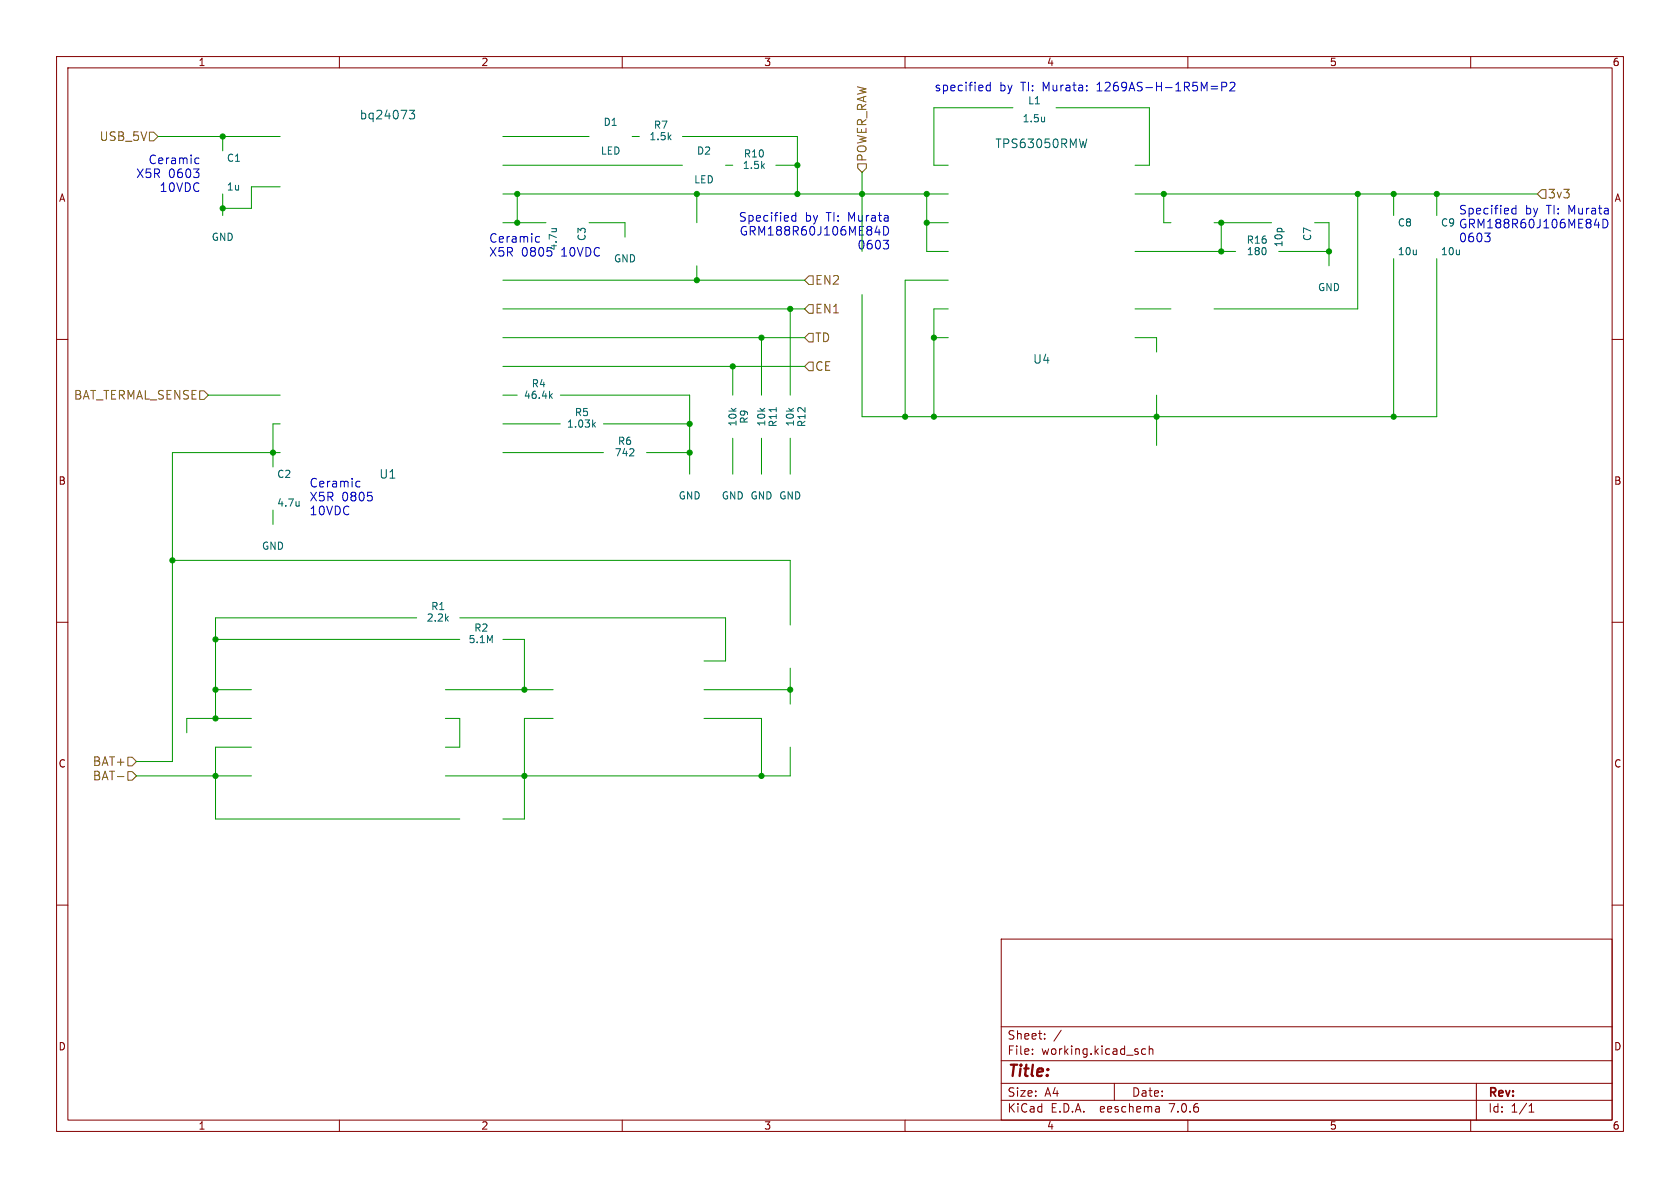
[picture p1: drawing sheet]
<svg xmlns="http://www.w3.org/2000/svg" width="297mm" height="210mm" viewBox="0 0 297 210" stroke-linecap="round" stroke-linejoin="round" font-family="sans-serif">
<g fill="none" stroke="#840000" stroke-width=".18">
<path d="M10 10h277v190h-277zM12 12h273v186h-273zM60 10v2M110 10v2M160 10v2M210 10v2M260 10v2M10 60h2M285 60h2M10 110h2M285 110h2M10 160h2"/>
<path d="M285 160h2M177 166h108v32h-108zM60 198v2M110 198v2M160 198v2M177 194.5h108M177 191.5h108M177 187.5h108M177 181.5h108M182.5 186.3v.1M182.5 185.5v.1M184.7 183.6v.1"/>
<path d="M184.7 182.8v.1M187.6 182.1l-1.3 2M197 191.5v3M202.5 185.5l-.4-.1-.3 .3v.4l.2 .2h.5M203.2 185.5l.2-.1 .3 .1 .1 .9M203.2 184.9v1.5M204.9 195.7l.1 .9M205 196.5l-.2 .1M205 196h-.2M210 198v2M260 198v2M261 191.5v6.5"/>
<path d="M270.3 196.6h.9M270.3 195.5l.4-.4v1.5"/>
</g>
<path d="M26.4 23.4h.8l.7 .7-.7 .8h-.8zM151.6 29h1.6v.7l-.8 .8-.8-.8zM272.5 33.5h.8v1.6h-.8l-.7-.8zM142.2 59.7l.8-.8h.8v1.6h-.8zM143 53.8h.8v1.6h-.8l-.8-.8zM143 48.8h.8v1.5h-.8l-.8-.8zM35.3 69.1h.8l.7 .8-.7 .7h-.8zM143 64h.8v1.5h-.8l-.8-.7zM20.8 137.3h1.1M22.6 133.9h.8l.7 .7-.7 .8h-.8zM22.6 136.4h.8l.7 .8-.7 .7h-.8z" fill="none" stroke="#725600" stroke-width=".18"/>
<g fill="none" stroke="#0000c2" stroke-width=".18">
<path d="M175.1 14.5v1.6M175.1 15.1l-.5-.1-.3 .3v.5l.2 .2h.6M192.1 15.9v.2M192.1 15.1v.2M214.1 15.3h1.2M214.1 15.7h1.2M216 15.3h.7l.2-.3-.1-.3-.2-.2h-.6v1.6M217.5 14.7l.5-.2 .2 .2 .1 .3-.9 1.1h.9M34.2 29.9h1l-.5 .5M34.7 27.9l.5 .1M35.1 30.6v.6M35.2 28.9h-.5"/>
<path d="M140.7 37.6v1.5M140.7 38.2l-.4-.1-.3 .3v.4l.1 .2h.6M268 36.3v1.5M268 36.9l-.4-.1-.3 .3v.4l.1 .3h.6M281.9 39.8h.9M282.6 39.3v1M283.4 38.8v1.5a.79 .79 0 0 0 .8-.6 .79 .79 0 0 0-.5-.9M95 41.8l.4 .1M95.4 42.7l-.4 .1M96.8 43.8h.7M97.6 44.6l-.2 .6M154.7 41h.9"/>
<path d="M155.4 40.5v1.1M156.1 42.5h1l-.5 .6M156.2 40v1.6a.79 .79 0 0 0 .9-.6 .79 .79 0 0 0-.5-1M156.8 43.1l.3 .3v.3l-.3 .3M263.1 41.8l.3 .3v.3l-.3 .3M263.4 41.2l-.5 .6M63.2 85.1h.4M63.6 86l-.4 .1M65 87h.7M65.7 87.7l.1 .2-.1 .6"/>
</g>
<g fill="none" stroke="#009600" stroke-width=".18">
<path d="M179.1 19.1h-14v10.1h2.5M186.7 19.1h16.5v10.1h-2.5M27.9 24.1h21.6M39.4 24.1v2.6M39.4 34.3v3.8M49.5 33h-5.1v3.8h-5M88.9 34.3h78.7M88.9 24.1h15.2M88.9 29.2h31.7M88.9 39.4h7.6M91.4 34.3v5.1M104.1 39.4h6.4v2.5"/>
<path d="M111.8 24.1h1.2M120.6 24.1h20.4v10.2M123.2 34.3v5.1M128.3 29.2h1.2M137.2 29.2h3.8M152.4 30.5v14M163.8 39.4h3.8M163.8 34.3v10.2h3.8M200.7 34.3h71.1M205.7 34.3v5.1h1.3M214.6 39.4h10.2M215.9 39.4v5.1"/>
<path d="M232.4 39.4h2.5v7.6M240 34.3v20.3h-25.4M246.4 34.3v3.8M254 34.3v3.8M88.9 49.5h53.3M88.9 59.7h53.3M88.9 54.6h53.3M123.2 47v2.5M134.6 59.7v10.2M139.7 54.6v15.3M165.1 59.7h2.5M167.6 49.5h-7.6v24.2"/>
<path d="M167.6 54.6h-2.5v19.1M200.7 59.7h3.8v2.5M200.7 54.6h6.3M200.7 44.5h17.7M226.1 44.5h8.8M246.4 45.7v28M254 45.7v28h-101.6v-21.6M36.8 69.9h12.7M49.5 74.9h-1.2v7.7M88.9 69.9h2.5M88.9 74.9h10.2M88.9 64.8h53.3"/>
<path d="M99.1 69.9h22.8v13.9M106.7 74.9h15.2M129.5 64.8v5.1M129.5 77.5v6.3M134.6 77.5v6.3M139.7 77.5v6.3M204.5 69.9v8.8M30.5 99.1h109.2v11.4M48.3 90.2v2.5M49.5 80h-19v54.6h-6.4M88.9 80h17.8M114.3 80h7.6"/>
<path d="M38.1 113h43.2M73.7 109.2h-35.6v17.8M81.3 109.2h47v7.6h-3.8M88.9 113h3.8v8.9M139.7 118.1v6.4M24.1 137.2h20.3M38.1 121.9h6.3M44.4 132.1h-6.3v12.7h43.2M44.4 127h-11.4v2.5M78.7 127h2.6v5.1h-2.6M78.7 121.9h19.1M97.8 127h-5.1v17.8h-3.8"/>
<path d="M124.5 127h10.1v10.2M124.5 121.9h15.2M139.7 132.1v5.1h-61"/>
</g>
<g fill="none" stroke="#006464" stroke-width=".18">
<path d="M72.4 19.5h.9l-.5 .6 .4 .1v.7l-.2 .1-.6-.1M184.7 20.7v.8M184.7 21.4l-.1 .1M192.1 24.6l-.3 1.5M97.5 40.4h.9M98.2 40.4l.1 .1M97.3 69.9l.3 .5M97.6 69.6l-.4 .5M104.9 75l.4 .5M105.3 74.7l-.5 .4M112 79.4v.5M137.2 72.1v.7"/>
<path d="M52.9 88.6v.9M52.9 89.4h-.1M111.3 80.6h.8"/>
</g>
<g fill="#009600" stroke="#009600" stroke-width=".18">
<circle cx="152.4" cy="34.3" r=".46"/>
<circle cx="139.7" cy="54.6" r=".46"/>
<circle cx="134.6" cy="59.7" r=".46"/>
<circle cx="165.1" cy="59.7" r=".46"/>
<circle cx="160" cy="73.7" r=".46"/>
<circle cx="165.1" cy="73.7" r=".46"/>
<circle cx="141" cy="34.3" r=".46"/>
<circle cx="141" cy="29.2" r=".46"/>
<circle cx="129.5" cy="64.8" r=".46"/>
<circle cx="48.3" cy="80" r=".46"/>
<circle cx="38.1" cy="113" r=".46"/>
<circle cx="38.1" cy="121.9" r=".46"/>
<circle cx="30.5" cy="99.1" r=".46"/>
<circle cx="38.1" cy="137.2" r=".46"/>
<circle cx="38.1" cy="127" r=".46"/>
<circle cx="121.9" cy="74.9" r=".46"/>
<circle cx="123.2" cy="49.5" r=".46"/>
<circle cx="123.2" cy="34.3" r=".46"/>
<circle cx="205.7" cy="34.3" r=".46"/>
<circle cx="234.9" cy="44.5" r=".46"/>
<circle cx="246.4" cy="73.7" r=".46"/>
<circle cx="254" cy="34.3" r=".46"/>
<circle cx="246.4" cy="34.3" r=".46"/>
<circle cx="240" cy="34.3" r=".46"/>
<circle cx="215.9" cy="39.4" r=".46"/>
<circle cx="92.7" cy="137.2" r=".46"/>
<circle cx="134.6" cy="137.2" r=".46"/>
<circle cx="121.9" cy="80" r=".46"/>
<circle cx="92.7" cy="121.9" r=".46"/>
<circle cx="139.7" cy="121.9" r=".46"/>
<circle cx="163.8" cy="34.3" r=".46"/>
<circle cx="204.5" cy="73.7" r=".46"/>
<circle cx="163.8" cy="39.4" r=".46"/>
<circle cx="215.9" cy="44.5" r=".46"/>
<circle cx="91.4" cy="39.4" r=".46"/>
<circle cx="91.4" cy="34.3" r=".46"/>
<circle cx="39.4" cy="24.1" r=".46"/>
<circle cx="39.4" cy="36.8" r=".46"/>
</g>
<text font-size="2.8" fill="#840000" x="178" y="190.9">Title:</text>
<g font-size="2.1" fill="#0000c2">
<text x="165.1" y="16.3">specified</text>
<text x="176.6" y="16.3">by</text>
<text x="180.5" y="16.3">TI: Murata:</text>
<text x="194.2" y="16.3">1269AS-H-1R5M=P2</text>
<text x="26.2" y="29.1">Ceramic</text>
<text x="24" y="31.6">X5R</text>
<text x="28.2" y="34">10VDC</text>
<text x="29.8" y="31.6">0603</text>
<text x="130.5" y="39.3">Specified</text>
<text x="130.7" y="41.7">GRM188R60J106ME84D</text>
<text x="142.3" y="39.3">by</text>
<text x="146.2" y="39.3">TI: Murata</text>
<text x="257.8" y="38">Specified</text>
<text x="257.8" y="40.5">GRM188R60J106ME84D</text>
<text x="269.6" y="38">by</text>
<text x="273.4" y="38">TI: Murata</text>
<text x="86.4" y="43">Ceramic</text>
<text x="86.4" y="45.5">X5R</text>
<text x="92.1" y="45.5">0805</text>
<text x="99.2" y="45.5">10VDC</text>
<text x="151.5" y="44.2">0603</text>
<text x="257.8" y="42.9">0603</text>
<text x="54.6" y="86.3">Ceramic</text>
<text x="54.6" y="88.7">X5R</text>
<text x="60.4" y="88.7">0805</text>
<text x="54.6" y="91.2">10VDC</text>
</g>
<g font-size="2.1" fill="#006464">
<text x="63.5" y="21.3">bq24073</text>
<text x="175.9" y="26.4">TPS63050RMW</text>
<text x="182.5" y="64.5">U4</text>
<text x="67" y="84.8">U1</text>
</g>
<g font-size="2.1" fill="#725600">
<text x="17.5" y="25.1">USB_5V</text>
<text x="153.4" y="28.7" transform="rotate(-90 153.4 28.7)">POWER_RAW</text>
<text x="273.5" y="35.3">3v3</text>
<text x="144" y="50.5">EN2</text>
<text x="144" y="55.6">EN1</text>
<text x="144" y="60.7">TD</text>
<text x="144" y="65.8">CE</text>
<text x="13" y="70.8">BAT_TERMAL_SENSE</text>
<text x="16.3" y="135.6">BAT+</text>
<text x="16.3" y="138.2">BAT-</text>
</g>
<g font-size="2.1" fill="#840000">
<text x="178" y="184">Sheet:</text>
<text x="178" y="186.7">File:</text>
<text x="184.1" y="186.7">working.kicad_sch</text>
<text x="178" y="196.9">KiCad</text>
<text x="178" y="194.1">Size:</text>
<text x="184.7" y="194.1">A4</text>
<text x="185.7" y="196.9">E.D.A.</text>
<text x="194.6" y="196.9">eeschema</text>
<text x="200" y="194.1">Date:</text>
<text x="207" y="196.9">7.0.6</text>
<text x="263" y="194.3">Rev:</text>
<text x="263" y="196.9">Id:</text>
<text x="267.1" y="196.9">1/1</text>
</g>
<g font-size="1.8" fill="#840000">
<text x="35" y="11.9">1</text>
<text x="85" y="11.9">2</text>
<text x="135" y="11.9">3</text>
<text x="185" y="11.9">4</text>
<text x="235" y="11.9">5</text>
<text x="285" y="11.9">6</text>
<text x="10.3" y="35.9">A</text>
<text x="285.3" y="35.9">A</text>
<text x="10.3" y="85.9">B</text>
<text x="285.3" y="85.9">B</text>
<text x="10.3" y="135.9">C</text>
<text x="285.3" y="135.9">C</text>
<text x="10.3" y="185.9">D</text>
<text x="285.3" y="185.9">D</text>
<text x="35" y="199.9">1</text>
<text x="85" y="199.9">2</text>
<text x="135" y="199.9">3</text>
<text x="185" y="199.9">4</text>
<text x="235" y="199.9">5</text>
<text x="285" y="199.9">6</text>
</g>
<g font-size="1.8" fill="#006464">
<text x="106.6" y="22.5">D1</text>
<text x="115.5" y="23">R7</text>
<text x="180.7" y="21.8">1.5u</text>
<text x="181.7" y="18.6">L1</text>
<text x="40" y="28.8">C1</text>
<text x="106.1" y="27.5">LED</text>
<text x="114.7" y="25">1.5k</text>
<text x="123.1" y="27.5">D2</text>
<text x="131.4" y="28">R10</text>
<text x="40" y="33.9">1u</text>
<text x="122.6" y="32.6">LED</text>
<text x="131.2" y="30.1">1.5k</text>
<text x="247" y="40.2">C8</text>
<text x="254.6" y="40.2">C9</text>
<text x="37.3" y="42.8">GND</text>
<text x="98.7" y="44.4" transform="rotate(-90 98.7 44.4)">4.7u</text>
<text x="103.7" y="42.7" transform="rotate(-90 103.7 42.7)">C3</text>
<text x="108.5" y="46.6">GND</text>
<text x="220.3" y="43.3">R16</text>
<text x="220.3" y="45.3">180</text>
<text x="226.9" y="43.8" transform="rotate(-90 226.9 43.8)">10p</text>
<text x="232" y="42.7" transform="rotate(-90 232 42.7)">C7</text>
<text x="247" y="45.3">10u</text>
<text x="254.6" y="45.3">10u</text>
<text x="232.9" y="51.7">GND</text>
<text x="92.5" y="70.7">46.4k</text>
<text x="93.9" y="68.7">R4</text>
<text x="100.1" y="75.8">1.03k</text>
<text x="101.5" y="73.8">R5</text>
<text x="130.4" y="75.5" transform="rotate(-90 130.4 75.5)">10k</text>
<text x="132.4" y="75" transform="rotate(-90 132.4 75)">R9</text>
<text x="135.5" y="75.5" transform="rotate(-90 135.5 75.5)">10k</text>
<text x="137.5" y="75.6" transform="rotate(-90 137.5 75.6)">R11</text>
<text x="140.6" y="75.5" transform="rotate(-90 140.6 75.5)">10k</text>
<text x="142.6" y="75.6" transform="rotate(-90 142.6 75.6)">R12</text>
<text x="108.6" y="80.9">742</text>
<text x="109.1" y="78.8">R6</text>
<text x="48.9" y="84.7">C2</text>
<text x="48.9" y="89.8">4.7u</text>
<text x="119.9" y="88.5">GND</text>
<text x="127.5" y="88.5">GND GND GND</text>
<text x="46.2" y="97.4">GND</text>
<text x="75.3" y="110.1">2.2k</text>
<text x="76.1" y="108.1">R1</text>
<text x="82.8" y="113.9">5.1M</text>
<text x="83.7" y="111.9">R2</text>
</g>
</svg>
